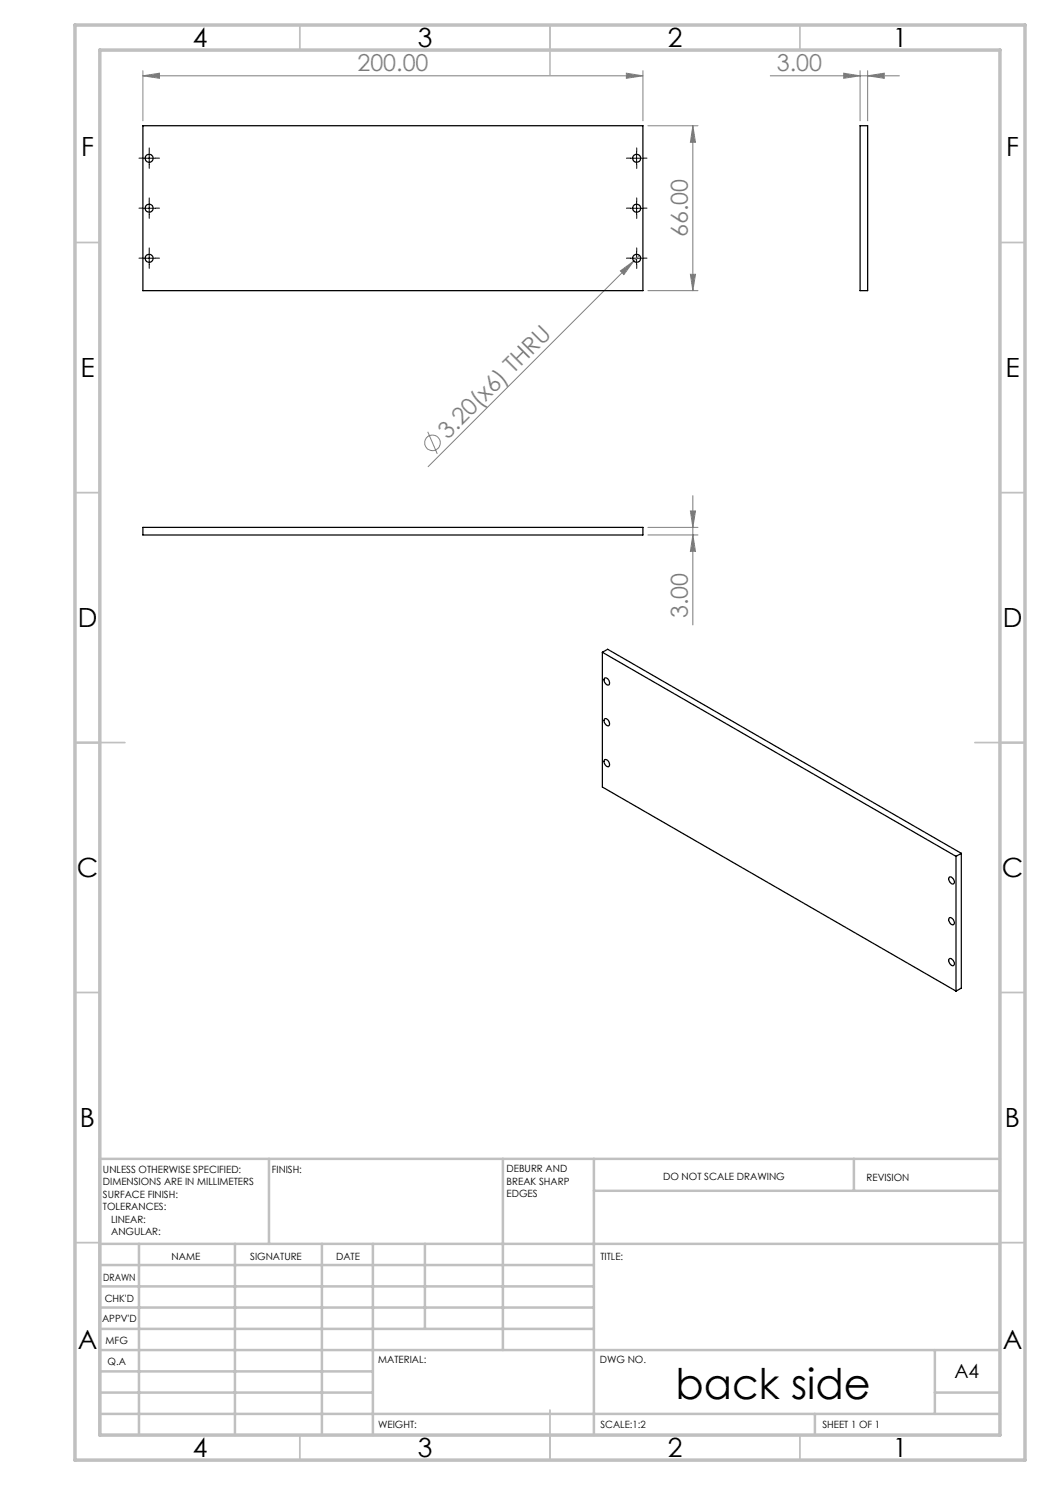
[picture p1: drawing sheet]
<svg xmlns="http://www.w3.org/2000/svg" width="210mm" height="297mm" viewBox="0 0 210 297" stroke-linecap="round" stroke-linejoin="round" font-family="sans-serif">
<g fill="none" stroke="#808080" stroke-width=".2">
<path d="M28.6 15.2l3.3-.6v1.1zM28.6 14.1v10.1M28.6 15.2h100M125.3 14.6l3.3 .6-3.3 .5zM128.6 14.1v10.1M154.1 15.2h25.8M168.7 14.6l3.3 .6-3.3 .5zM172 14.1v10.1M173.5 15.2l3.3-.6v1.1zM173.5 14.1v10.1M129.6 25.1h10M138.6 25.1l.5 3.4h-1z"/>
<path d="M138.6 25.1v33M124.1 54.2l2.7-2-2 2.7zM127.9 51.1l-42.3 42.2M129.6 58.1h10M138.1 54.9h1l-.5 3.2zM85.5 86.4l2 4.4M138.6 99.1v25.9M129.6 107h10M129.6 105.5h10M138.1 102.2h1l-.5 3.3zM138.6 107l.5 3.3h-1z"/>
<circle cx="86.5" cy="88.6" r="1.56"/>
</g>
<g fill="none" stroke="#000" stroke-width=".2" stroke-dasharray="15.2 1.3 1.3 1.3">
<path d="M28.6 31.6h-.8M29.8 30.4v-.8M29.8 32.9v.8M31.1 31.6h.8M126.1 31.6h-.8M127.3 30.4v-.8M127.3 32.9v.8M128.6 31.6h.8M28.6 41.6h-.8M28.6 51.6h-.8M29.8 40.4v-.8M29.8 42.9v.8"/>
<path d="M29.8 50.4v-.8M29.8 52.9v.8M31.1 41.6h.8M31.1 51.6h.8M126.1 41.6h-.8M126.1 51.6h-.8M127.3 40.4v-.8M127.3 42.9v.8M127.3 50.4v-.8M127.3 52.9v.8M128.6 41.6h.8M128.6 51.6h.8"/>
</g>
<path d="M28.6 31.6h2.5M29.8 30.4v2.5M126.1 31.6h2.5M127.3 30.4v2.5M28.6 41.7h2.5M28.6 51.6h2.5M29.8 40.4v2.5M29.8 50.4v2.5M126.1 41.7h2.5M126.1 51.6h2.5M127.3 40.4v2.5M127.3 50.4v2.5" fill="none" stroke="#000" stroke-width=".2"/>
<g fill="none" stroke="#c0c0c0" stroke-width=".35">
<path d="M60 5v5M110 5v10M160 5v5M15 48.5h5M200 48.5h5M15 98.5h5M200 98.5h5M15 148.5h10M195 148.5h10M15 198.5h5M200 198.5h5M15 248.5h5"/>
<path d="M200 248.5h5M60 287v5M110 282v10M160 287v5"/>
</g>
<g fill="none" stroke="#c0c0c0" stroke-width=".5">
<path d="M53.8 231.8v17M100.6 231.8v38.2M118.8 231.8v55.2M118.8 238.2h81.2M170.8 231.8v6.4M200 231.8h-180v55.2M20 248.8h180M20 257.3h98.8M20 253h98.8M27.8 248.8v38.2M47 248.8v38.2M64.4 248.8v38.2"/>
<path d="M74.6 248.8v38.2M85 248.8v17M20 265.8h98.8M20 261.5h98.8M20 278.5h54.6M20 274.3h54.6M20 270h180M187 278.5h13M187 270v12.8M20 282.8h180M163 282.8v4.2"/>
</g>
<path d="M15 5h190v287h-190zM20 10h180v277h-180z" fill="none" stroke="#c0c0c0" stroke-width=".7"/>
<g fill="#808080">
<path d="M124.1 54.2l2.7-2-2 2.7z"/>
<path d="M125.3 14.6l3.3 .6-3.3 .5zM28.6 15.2l3.3-.6v1.1z"/>
<path d="M168.7 14.6l3.3 .6-3.3 .5zM173.5 15.2l3.3-.6v1.1z"/>
<path d="M138.1 54.9h1l-.5 3.2zM138.6 25.1l.5 3.4h-1zM138.6 107l.5 3.3h-1zM138.1 102.2h1l-.5 3.3z"/>
</g>
<g fill="none" stroke="#000" stroke-width=".25">
<path d="M28.6 25.1h100v33h-100zM172 25.1h1.5v33h-1.5zM28.6 105.5h100v1.5h-100zM120.5 130.5l70.7 40.8M120.5 130.5l1-.6 70.8 40.8M120.5 130.5v26.9l70.7 40.8M120.9 135.6a.86 .86 0 0 1 .9 .5 .86 .86 0 0 1-.1 .9 1.02 1.02 0 0 1-.8-1.4zM120.9 143.8a.86 .86 0 0 1 .9 .4 .86 .86 0 0 1-.1 1 1.02 1.02 0 0 1-.8-1.4zM120.9 152a.86 .86 0 0 1 .9 .4 .86 .86 0 0 1-.1 .9 1.02 1.02 0 0 1-.8-1.3zM189.9 175.4a.85 .85 0 0 1 .8 .5 .85 .85 0 0 1-.1 .9 .98 .98 0 0 1-.7-1.4zM191.2 171.3v26.9M192.3 170.7v26.9l-1.1 .6"/>
<path d="M192.3 170.7l-1.1 .6M189.9 183.6a.85 .85 0 0 1 .8 .4 .85 .85 0 0 1-.1 1 .98 .98 0 0 1-.7-1.4zM189.9 191.8a.85 .85 0 0 1 .8 .4 .85 .85 0 0 1-.1 .9 .98 .98 0 0 1-.7-1.3z"/>
<circle cx="29.8" cy="31.7" r=".8"/>
<circle cx="127.3" cy="31.7" r=".8"/>
<circle cx="29.8" cy="51.7" r=".8"/>
<circle cx="29.8" cy="41.6" r=".8"/>
<circle cx="127.3" cy="51.7" r=".8"/>
<circle cx="127.3" cy="41.6" r=".8"/>
</g>
<text font-size="8.5" x="135.1" y="279.7">back side</text>
<g font-size="5.3">
<text x="38.5" y="9.5">4</text>
<text x="83.5" y="9.5">3</text>
<text x="133.6" y="9.5">2</text>
<text x="178.6" y="9.5">1</text>
<text x="16.2" y="31.2">F</text>
<text x="201.2" y="31.2">F</text>
<text x="16.1" y="75.5">E</text>
<text x="201.1" y="75.5">E</text>
<text x="15.5" y="125.5">D</text>
<text x="200.5" y="125.5">D</text>
<text x="15.4" y="175.5">C</text>
<text x="200.4" y="175.5">C</text>
<text x="16" y="225.5">B</text>
<text x="201" y="225.5">B</text>
<text x="15.5" y="269.7">A</text>
<text x="200.5" y="269.7">A</text>
<text x="38.5" y="291.5">4</text>
<text x="83.5" y="291.5">3</text>
<text x="133.6" y="291.5">2</text>
<text x="178.6" y="291.5">1</text>
</g>
<g font-size="4.7" fill="#808080">
<text x="71.5" y="14.1">200.00</text>
<text x="155.4" y="14.1">3.00</text>
<text x="137.6" y="47.5" transform="rotate(-90 137.6 47.5)">66.00</text>
<text x="89.5" y="87.9" transform="rotate(-45 89.5 87.9)">3.20(x6) THRU</text>
<text x="137.6" y="123.7" transform="rotate(-90 137.6 123.7)">3.00</text>
</g>
<text font-size="3.9" x="190.9" y="275.5">A4</text>
<g font-size="2">
<text x="20.6" y="234.6">UNLESS OTHERWISE SPECIFIED:</text>
<text x="20.6" y="237.1">DIMENSIONS ARE IN MILLIMETERS</text>
<text x="20.6" y="239.6">SURFACE FINISH:</text>
<text x="54.4" y="234.6">FINISH:</text>
<text x="101.3" y="234.5">DEBURR AND</text>
<text x="101.3" y="237">BREAK SHARP</text>
<text x="101.3" y="239.5">EDGES</text>
<text x="132.6" y="236">DO NOT SCALE DRAWING</text>
<text x="173.3" y="236.2">REVISION</text>
<text x="20.6" y="242.1">TOLERANCES:</text>
<text x="22.2" y="244.6">LINEAR:</text>
<text x="22.2" y="247.1">ANGULAR:</text>
<text x="34.3" y="252">NAME</text>
<text x="50" y="251.9">SIGNATURE</text>
<text x="67.2" y="251.9">DATE</text>
<text x="120.1" y="251.9">TITLE:</text>
<text x="20.6" y="256.1">DRAWN</text>
<text x="20.9" y="260.3">CHK'D</text>
<text x="20.4" y="264.4">APPV'D</text>
<text x="21.1" y="268.8">MFG</text>
<text x="21.5" y="273">Q.A</text>
<text x="75.6" y="272.5">MATERIAL:</text>
<text x="120" y="272.5">DWG NO.</text>
<text x="75.6" y="285.5">WEIGHT:</text>
<text x="120.1" y="285.6">SCALE:1:2</text>
<text x="164.5" y="285.6">SHEET 1 OF 1</text>
</g>
</svg>
